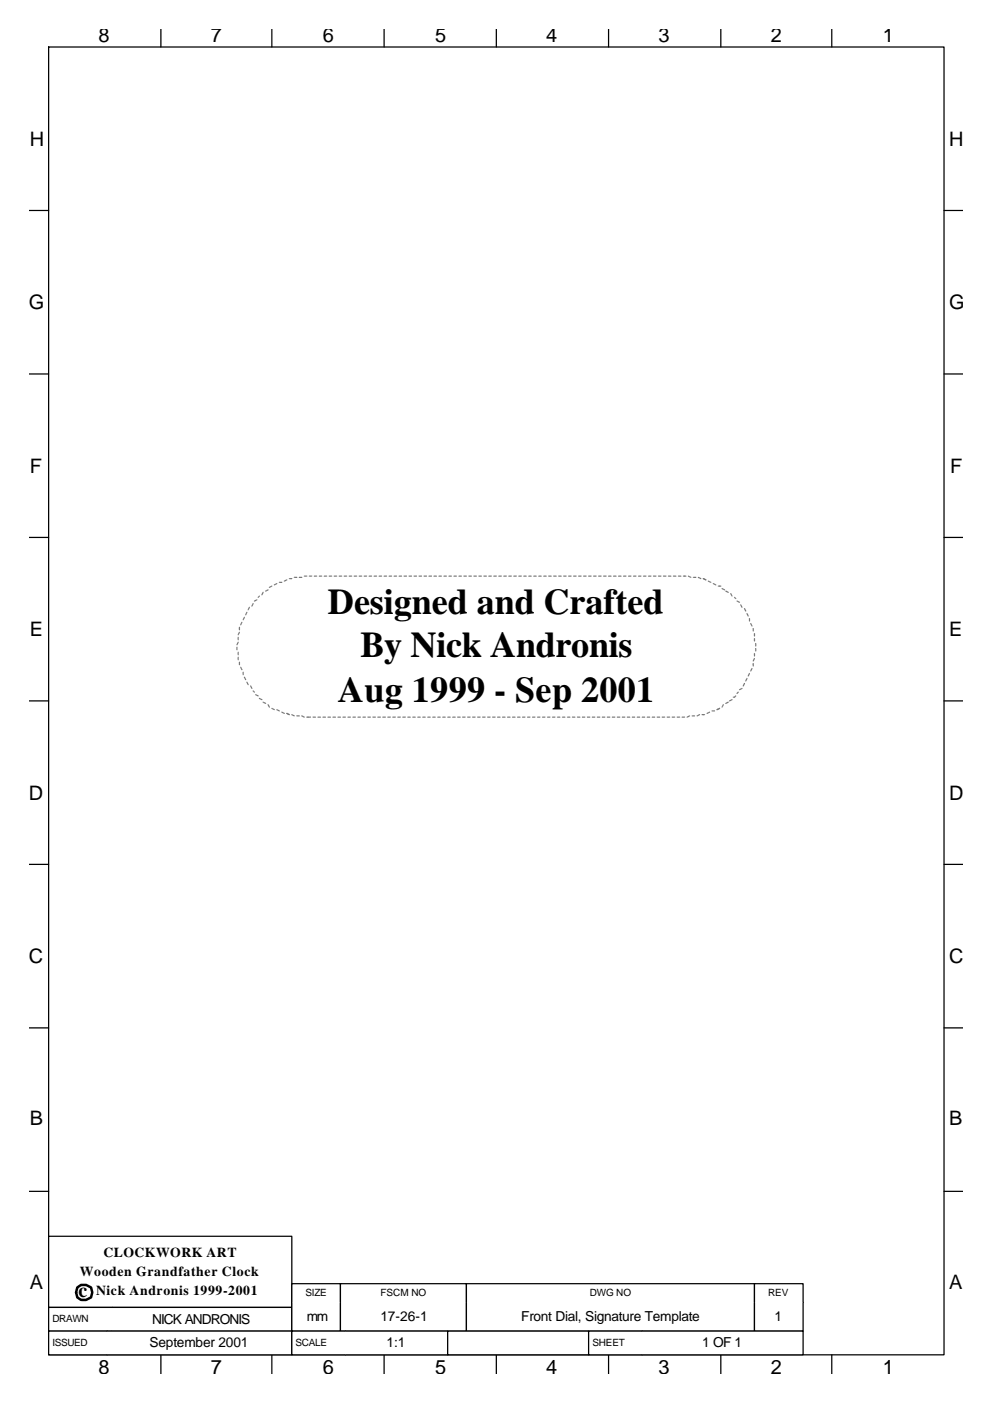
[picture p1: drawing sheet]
<svg xmlns="http://www.w3.org/2000/svg" width="210mm" height="297mm" viewBox="0 0 210 297" stroke-linecap="round" stroke-linejoin="round" font-family="sans-serif">
<g fill="none" stroke="#000" stroke-width=".26">
<path d="M10.3 10h190v277.2h-190zM34.1 6.2v3.8M57.7 6.2v3.8M81.5 6.2v3.8M105.3 6.2v3.8M129.1 6.2v3.8M152.9 6.2v3.8M176.5 6.2v3.8M6.3 44.6h4M200.3 44.6h4M6.3 79.3h4M200.3 79.3h4"/>
<path d="M6.3 113.9h4M200.3 113.9h4M6.3 148.6h4M200.3 148.6h4M6.3 183.3h4M200.3 183.3h4M6.3 217.9h4M200.3 217.9h4M6.3 252.6h4M200.3 252.6h4M34.1 287.2v4.1M57.7 287.2v4.1"/>
<path d="M81.5 287.2v4.1M105.3 287.2v4.1M129.1 287.2v4.1M152.9 287.2v4.1M176.5 287.2v4.1"/>
</g>
<path d="M10.3 262.1h51.6v15.1h-51.6z" fill-rule="evenodd" fill="#fff" stroke="#000" stroke-width=".26"/>
<path d="M61.9 272.2h10.3v3.9h-10.3z" fill-rule="evenodd" fill="#fff"/>
<path d="M61.9 276.1v-3.9h10.3v3.9" fill="none" stroke="#000" stroke-width=".26"/>
<path d="M72.2 272.2h26.8v3.9h-26.8z" fill-rule="evenodd" fill="#fff"/>
<path d="M72.2 276.1v-3.9h26.8v3.9" fill="none" stroke="#000" stroke-width=".26"/>
<path d="M99 272.2h61.1v3.9h-61.1z" fill-rule="evenodd" fill="#fff"/>
<path d="M99 276.1v-3.9h61.1v3.9" fill="none" stroke="#000" stroke-width=".26"/>
<path d="M160.1 272.2h10.3v3.9h-10.3z" fill-rule="evenodd" fill="#fff"/>
<path d="M160.1 276.1v-3.9h10.3v3.9" fill="none" stroke="#000" stroke-width=".26"/>
<path d="M10.3 277.2h13.5v5h-13.5z" fill-rule="evenodd" fill="#fff"/>
<path d="M23.8 277.2h-13.5v5h13.5" fill="none" stroke="#000" stroke-width=".26"/>
<path d="M23.8 277.2h38.1v5h-38.1z" fill-rule="evenodd" fill="#fff"/>
<path d="M23.8 277.2h38.1v5h-38.1" fill="none" stroke="#000" stroke-width=".26"/>
<path d="M61.9 276.1h10.3v6.1h-10.3z" fill-rule="evenodd" fill="#fff"/>
<path d="M61.9 276.1v6.1h10.3v-6.1" fill="none" stroke="#000" stroke-width=".26"/>
<path d="M72.2 276.1h26.8v6.1h-26.8z" fill-rule="evenodd" fill="#fff"/>
<path d="M72.2 276.1v6.1h26.8v-6.1" fill="none" stroke="#000" stroke-width=".26"/>
<path d="M99 276.1h61.1v6.1h-61.1z" fill-rule="evenodd" fill="#fff"/>
<path d="M99 276.1v6.1h61.1v-6.1" fill="none" stroke="#000" stroke-width=".26"/>
<path d="M160.1 276.1h10.3v6.1h-10.3z" fill-rule="evenodd" fill="#fff"/>
<path d="M160.1 276.1v6.1h10.3v-6.1" fill="none" stroke="#000" stroke-width=".26"/>
<path d="M10.3 282.2h12.5v5h-12.5z" fill-rule="evenodd" fill="#fff"/>
<path d="M22.8 282.2h-12.5v5h12.5" fill="none" stroke="#000" stroke-width=".26"/>
<path d="M22.8 282.2h39.1v5h-39.1z" fill-rule="evenodd" fill="#fff"/>
<path d="M22.8 282.2h39.1v5h-39.1" fill="none" stroke="#000" stroke-width=".26"/>
<path d="M61.9 282.2h11.4v5h-11.4z" fill-rule="evenodd" fill="#fff"/>
<path d="M73.3 282.2h-11.4v5h11.4" fill="none" stroke="#000" stroke-width=".26"/>
<path d="M73.3 282.2h21.7v5h-21.7z" fill-rule="evenodd" fill="#fff"/>
<path d="M73.3 282.2h21.7v5h-21.7" fill="none" stroke="#000" stroke-width=".26"/>
<path d="M95 282.2h29.9v5h-29.9z" fill-rule="evenodd" fill="#fff" stroke="#000" stroke-width=".26"/>
<path d="M124.9 282.2h11.4v5h-11.4z" fill-rule="evenodd" fill="#fff"/>
<path d="M136.3 282.2h-11.4v5h11.4" fill="none" stroke="#000" stroke-width=".26"/>
<path d="M136.3 282.2h34.1v5h-34.1z" fill-rule="evenodd" fill="#fff"/>
<path d="M136.3 282.2h34.1v5h-34.1" fill="none" stroke="#000" stroke-width=".26"/>
<path d="M54.8 126.6l2.9-2.3 3.7-1.6 4-.6h79.9l3.9 .6a15.6 15.6 0 0 1 11.1 14.5 14.9 14.9 0 0 1-15 14.8h-79.9l-4-.5-3.7-1.3a15 15 0 0 1-2.9-23.6z" fill-rule="evenodd" fill="#fff"/>
<g fill="none" stroke="#808080" stroke-width=".26">
<path d="M50.3 137.2v.6M50.5 136.2l-.2 .5M50.5 135.1v.5M50.5 138.3v.5M50.5 139.3v.6M50.8 133v.5M50.8 134.1l-.3 .5M51.3 131.9l-.2 .6M51.9 130.9l-.3 .5M52.4 129.8l-.3 .6M52.9 128.8l-.2 .5M53.7 128l-.3 .5"/>
<path d="M54.5 127.2l-.5 .2M55 126.4l-.2 .2M55.8 125.6l-.2 .5M56.9 125.1l-.5 .2M57.7 124.3l-.6 .2M58.7 123.7l-.5 .3M59.3 123.5h.5M60.9 122.9l-.6 .3M61.4 122.7h.5M62.4 122.4h.6M63.5 122.4h.5M64.6 122.1h.5"/>
<path d="M65.6 122.1h.5M66.7 122.1h.5M67.7 122.1h.6M68.8 122.1h.5M69.8 122.1h.6M70.9 122.1h.5M72 122.1h.5M73 122.1h.6M74.1 122.1h.5M75.1 122.1h.6M76.2 122.1h.5M77.3 122.1h.5"/>
<path d="M78.3 122.1h.5M79.4 122.1h.5M80.4 122.1h.6M81.5 122.1h.5M82.5 122.1h.6M83.6 122.1h.5M84.7 122.1h.5M85.7 122.1h.6M86.8 122.1h.5M87.8 122.1h.6M88.9 122.1h.5M90 122.1h.5"/>
<path d="M91 122.1h.5M92.1 122.1h.5M93.1 122.1h.6M94.2 122.1h.5M95.2 122.1h.6M96.3 122.1h.5M97.4 122.1h.5M98.4 122.1h.6M99.5 122.1h.5M100.5 122.1h.6M101.6 122.1h.5M102.7 122.1h.5"/>
<path d="M103.7 122.1h.5M104.8 122.1h.5M105.8 122.1h.6M106.9 122.1h.5M107.9 122.1h.6M109 122.1h.5M110.1 122.1h.5M111.1 122.1h.6M112.2 122.1h.5M113.2 122.1h.6M114.3 122.1h.5M115.4 122.1h.5"/>
<path d="M116.4 122.1h.5M117.5 122.1h.5M118.5 122.1h.6M119.6 122.1h.5M120.6 122.1h.6M121.7 122.1h.5M122.8 122.1h.5M123.8 122.1h.6M124.9 122.1h.5M125.9 122.1h.6M127 122.1h.5M128.1 122.1h.5"/>
<path d="M129.1 122.1h.5M130.2 122.1h.5M131.2 122.1h.6M132.3 122.1h.5M133.3 122.1h.6M134.4 122.1h.5M135.5 122.1h.5M136.5 122.1h.6M137.6 122.1h.5M138.6 122.1h.6M139.7 122.1h.5M140.8 122.1h.5"/>
<path d="M141.8 122.1h.5M142.9 122.1h.5M143.9 122.1h.6M145 122.1h.5M146 122.1l.6 .3M147.1 122.4h.5M148.2 122.4l.5 .3M149.2 122.7l.6 .2M150.3 123.2l.5 .3M151.3 123.7l.6 .3M152.4 124.3h.5M153.2 124.8l.5 .3"/>
<path d="M154 125.3l.5 .3M155 125.9l.3 .5M155.8 126.6l.3 .3M156.4 127.4l.5 .3M157.2 128.2l.2 .6M158 129l.2 .6M158.5 130.1l.2 .5M159 131.1v.6M159.3 132.2l.2 .5M159.8 133.3v.5M160.1 139.6l-.3 .5M160.1 134.3v.5"/>
<path d="M160.1 135.4v.5M160.1 138.6v.5M160.3 136.4v.6M160.3 137.5v.5M50.8 140.4v.5M51.1 141.5l.2 .5M51.6 142.5v.6M51.9 143.6l.2 .5M52.4 144.6l.3 .6M53.2 145.4l.2 .6M53.7 146.5l.3 .3M54.2 147.3l.6 .2"/>
<path d="M55 148.1l.6 .2M55.8 148.9l.6 .2M56.9 149.4l.2 .5M57.7 150.2l.5 .3M58.7 150.5l.6 .2M59.8 151l.5 .3M60.9 151.3l.5 .2M61.9 151.5l.5 .3M63 151.8h.5M64 151.8l.6 .2M65.1 152h.8M66.4 152h.5"/>
<path d="M67.5 152h.5M68.5 152h.6M69.6 152h.5M70.6 152h.6M71.7 152h.5M72.8 152h.5M73.8 152h.5M74.9 152h.5M75.9 152h.6M77 152h.5M78.1 152h.5M79.1 152h.5"/>
<path d="M80.2 152h.5M81.2 152h.6M82.3 152h.5M83.3 152h.6M84.4 152h.5M85.5 152h.5M86.5 152h.5M87.6 152h.5M88.6 152h.6M89.7 152h.5M90.8 152h.5M91.8 152h.5"/>
<path d="M92.9 152h.5M93.9 152h.6M95 152h.5M96 152h.6M97.1 152h.5M98.2 152h.5M99.2 152h.5M100.3 152h.5M101.3 152h.6M102.4 152h.5M103.5 152h.5M104.5 152h.5"/>
<path d="M105.6 152h.5M106.6 152h.6M107.7 152h.5M108.7 152h.6M109.8 152h.5M110.9 152h.5M111.9 152h.5M113 152h.5M114 152h.6M115.1 152h.5M116.2 152h.5M117.2 152h.5"/>
<path d="M118.3 152h.5M119.3 152h.6M120.4 152h.5M121.4 152h.6M122.5 152h.5M123.6 152h.5M124.6 152h.5M125.7 152h.5M126.7 152h.6M127.8 152h.5M128.9 152h.5M129.9 152h.5"/>
<path d="M131 152h.5M132 152h.6M133.1 152h.5M134.1 152h.6M135.2 152h.5M136.3 152h.5M137.3 152h.5M138.4 152h.5M139.4 152h.6M140.5 152h.5M141.6 152h.5M142.6 152h.5"/>
<path d="M143.7 152h.5M144.7 152h.6M146.3 151.8l-.5 .2M146.8 151.8h.6M148.4 151.5l-.5 .3M149 151.5h.5M150.5 151l-.5 .3M151.1 150.7h.5M152.7 150.2l-.6 .3M153.5 149.4l-.3 .5M154.5 148.9l-.5 .2M155.3 148.3l-.5 .3"/>
<path d="M156.1 147.5l-.3 .3h-.2M156.6 146.8l-.2 .2M157.4 146l-.5 .2M158 144.9l-.3 .5M158.5 143.8l-.3 .6M159 142.8l-.3 .5M159.5 141.7l-.2 .6M159.8 140.7v.5"/>
</g>
<path d="M16.4 273l.8-.6h1.1l1 .6 .3 1-.3 1.1-1 .5h-1.1l-.8-.5-.3-1.1z" fill="none" stroke="#000" stroke-width=".53"/>
<g font-size="7.7">
<text x="69.6" y="130.1">Designed and Crafted</text>
<text x="76.5" y="139.3">By Nick Andronis</text>
<text x="71.7" y="148.9">Aug 1999 - Sep 2001</text>
</g>
<g font-size="4.2">
<text x="20.9" y="8.9">8</text>
<text x="44.7" y="8.9">7</text>
<text x="68.5" y="8.9">6</text>
<text x="92.3" y="8.9">5</text>
<text x="115.9" y="8.9">4</text>
<text x="139.7" y="8.9">3</text>
<text x="163.5" y="8.9">2</text>
<text x="187.3" y="8.9">1</text>
<text x="6.3" y="30.9">H</text>
<text x="201.3" y="30.9">H</text>
<text x="6.1" y="65.5">G</text>
<text x="201.3" y="65.5">G</text>
<text x="6.3" y="100.2">F</text>
<text x="201.6" y="100.2">F</text>
<text x="6.3" y="134.8">E</text>
<text x="201.3" y="134.8">E</text>
<text x="6.1" y="169.5">D</text>
<text x="201.3" y="169.5">D</text>
<text x="6.1" y="204.2">C</text>
<text x="201.3" y="204.2">C</text>
<text x="6.3" y="238.6">B</text>
<text x="201.3" y="238.6">B</text>
<text x="6.3" y="273.2">A</text>
<text x="16.7" y="275.1">c</text>
<text x="201.3" y="273.2">A</text>
<text x="20.9" y="291.2">8</text>
<text x="44.7" y="291.2">7</text>
<text x="68.5" y="291.2">6</text>
<text x="92.3" y="291.2">5</text>
<text x="115.9" y="291.2">4</text>
<text x="139.7" y="291.2">3</text>
<text x="163.5" y="291.2">2</text>
<text x="187.3" y="291.2">1</text>
</g>
<g font-size="2.9">
<text x="22" y="266.6">CLOCKWORK ART</text>
<text x="16.9" y="270.6">Wooden Grandfather Clock</text>
<text x="20.4" y="274.5">Nick Andronis 1999-2001</text>
<text x="32.3" y="280.6">NICK ANDRONIS</text>
<text x="65.1" y="280.1">mm</text>
<text x="80.7" y="280.1">17-26-1</text>
<text x="110.6" y="280.1">Front Dial, Signature Template</text>
<text x="164.3" y="280.1">1</text>
<text x="31.7" y="285.7">September 2001</text>
<text x="82" y="285.7">1:1</text>
<text x="149" y="285.7">1 OF 1</text>
</g>
<g font-size="2.1">
<text x="64.8" y="274.8">SIZE</text>
<text x="80.7" y="274.8">FSCM NO</text>
<text x="125.1" y="274.8">DWG NO</text>
<text x="163" y="274.8">REV</text>
<text x="11.1" y="280.4">DRAWN</text>
<text x="11.1" y="285.4">ISSUED</text>
<text x="62.7" y="285.4">SCALE</text>
<text x="125.7" y="285.4">SHEET</text>
</g>
</svg>
